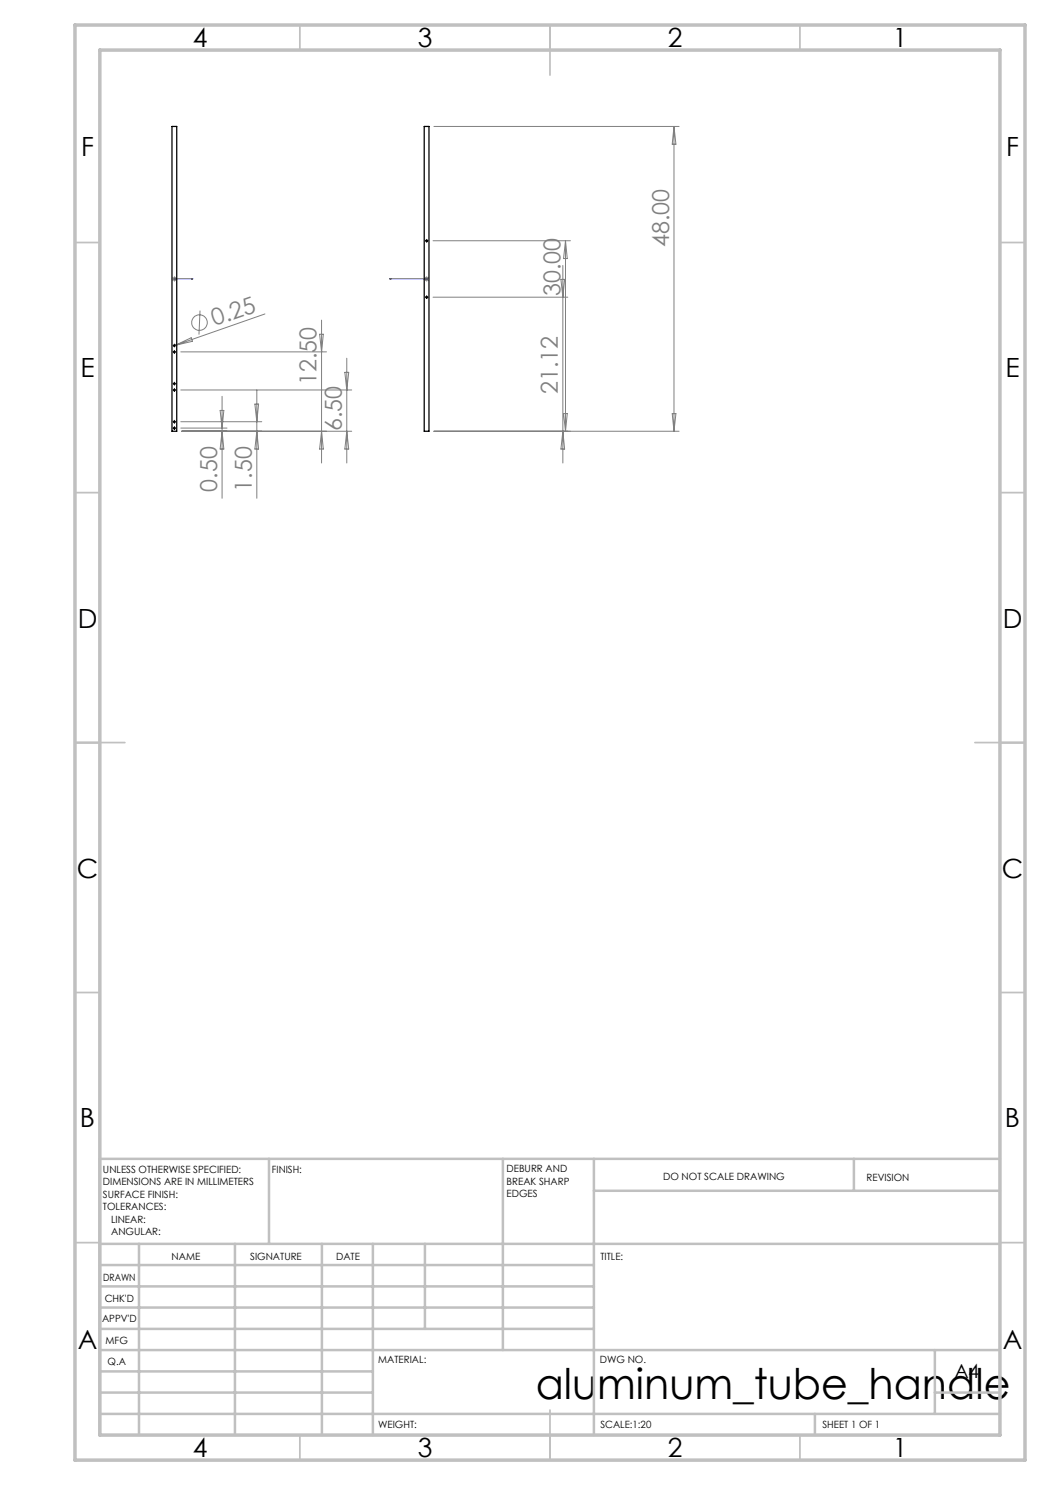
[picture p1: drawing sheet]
<svg xmlns="http://www.w3.org/2000/svg" width="210mm" height="297mm" viewBox="0 0 210 297" stroke-linecap="round" stroke-linejoin="round" font-family="sans-serif">
<g fill="none" stroke="#808080" stroke-width=".2">
<path d="M86.8 25.3h49M134.8 25.3v61M134.8 25.3l.4 3.6h-.8zM34.4 55.8h1M34.5 55.4l.7 .8M34.9 55.3v1M35.2 55.4l-.7 .8M84.8 55.8h1M85 55.4l.7 .8M85.3 55.3v1M85.7 55.4l-.7 .8M86.6 59.4h27"/>
<path d="M86.6 48.2h27.5M112.2 55.9h.7l-.3 3.5zM112.6 53.1v39.5M113.1 48.2v38.1M113.1 48.2l.4 3.5h-.8zM35 69.1l-.3 .1M35 69.1l3.2-1.5 .3 .7zM36.2 78h34.1M36.2 70.4h29.1M40 62.1l-.2 4.8M44.4 79.3v20.4M51.4 78v21.7"/>
<path d="M53 62.8l-18 6.3M63.9 66.8h.8l-.4 3.6zM64.3 64v28.6M69 74.5h.7l-.3 3.5zM69.4 71.6v21M36.2 85.6h9.2M36.2 84.3h16.2M36.3 86.3h34M44 82.1h.8l-.4 3.5zM44.4 86.3l.4 3.5h-.8zM51 80.8h.7l-.3 3.5zM51.4 86.3l.3 3.5h-.7z"/>
<path d="M64.3 86.3l.4 3.5h-.8zM69.4 86.3l.3 3.5h-.7zM112.6 86.3l.3 3.5h-.7zM112.7 82.7h.8l-.4 3.6zM134.4 82.7h.8l-.4 3.6zM135.8 86.3h-49"/>
<circle cx="39.9" cy="64.5" r="1.55"/>
</g>
<path d="M34.8 55.8h.2zM34.9 55.8h.1M34.9 55.8h3.7M38.6 55.8h-.4h.4M77.9 55.8h.4h-.4M77.9 55.8h7.4M85.2 55.8h.2zM85.3 55.8h.1" fill="none" stroke="#00f" stroke-width=".2"/>
<g fill="none" stroke="#000" stroke-width=".2" stroke-dasharray="15.2 1.3 1.3 1.3">
<path d="M85.1 59.4h.1M85.1 48.2h.1M85.3 59.2v-.1M85.3 59.7h.1M85.3 47.9h.1M85.3 48.4h.1M85.6 59.4h.1M85.6 48.2h.1M34.6 69.1h.1M34.6 70.4h.1M34.6 76.7h.1M34.6 78h.1"/>
<path d="M34.9 68.9v-.1M34.9 69.4h.1M34.9 70.1h.1M34.9 70.6v.1M34.9 76.5v-.1M34.9 77h.1M34.9 77.7h.1M34.9 78.2v.1M35.1 69.1h.1M35.1 70.4h.1M35.1 76.7h.1M35.1 78h.1"/>
<path d="M34.6 84.3h.1M34.6 85.6h.1M34.9 84.1h.1M34.9 84.6h.1M34.9 85.4v-.1M34.9 85.9h.1M35.1 84.3h.1M35.1 85.6h.1"/>
</g>
<g fill="none" stroke="#000" stroke-width=".2">
<path d="M85.2 59.4h.2M85.2 48.2h.2M85.3 48v.3M85.3 59.3v.3M34.7 69.1h.3M34.7 70.4h.3M34.7 76.7h.3M34.7 78h.3M34.9 69v.2M34.9 70.3v.2M34.9 76.6v.3M34.9 77.9v.2"/>
<path d="M34.7 84.3h.3M34.7 85.6h.3M34.9 84.2v.3M34.9 85.5v.3"/>
</g>
<g fill="none" stroke="#c0c0c0" stroke-width=".35">
<path d="M60 5v5M110 5v10M160 5v5M15 48.5h5M200 48.5h5M15 98.5h5M200 98.5h5M15 148.5h10M195 148.5h10M15 198.5h5M200 198.5h5M15 248.5h5"/>
<path d="M200 248.5h5M60 287v5M110 282v10M160 287v5"/>
</g>
<g fill="none" stroke="#c0c0c0" stroke-width=".5">
<path d="M53.8 231.8v17M100.6 231.8v38.2M118.8 231.8v55.2M118.8 238.2h81.2M170.8 231.8v6.4M200 231.8h-180v55.2M20 248.8h180M20 257.3h98.8M20 253h98.8M27.8 248.8v38.2M47 248.8v38.2M64.4 248.8v38.2"/>
<path d="M74.6 248.8v38.2M85 248.8v17M20 265.8h98.8M20 261.5h98.8M20 278.5h54.6M20 274.3h54.6M20 270h180M187 278.5h13M187 270v12.8M20 282.8h180M163 282.8v4.2"/>
</g>
<path d="M15 5h190v287h-190zM20 10h180v277h-180z" fill="none" stroke="#c0c0c0" stroke-width=".7"/>
<g fill="#00f">
<path d="M38.2 55.8h.4zM34.8 55.8h.2z"/>
<path d="M85.2 55.8h.2zM77.9 55.8h.4z"/>
</g>
<g fill="none" stroke="#000" stroke-width=".25">
<path d="M34.4 25.3h.9v61h-.9zM84.8 25.3h1v61h-1z"/>
<circle cx="85.3" cy="59.5" r=".16"/>
<circle cx="85.3" cy="48.2" r=".16"/>
<circle cx="34.9" cy="69.1" r=".15"/>
<circle cx="34.9" cy="70.4" r=".15"/>
<circle cx="34.9" cy="78" r=".15"/>
<circle cx="34.9" cy="76.7" r=".15"/>
<circle cx="34.9" cy="85.6" r=".15"/>
<circle cx="34.9" cy="84.4" r=".15"/>
</g>
<text font-size="8.5" x="107.1" y="279.7">aluminum_tube_handle</text>
<g font-size="5.3">
<text x="38.5" y="9.5">4</text>
<text x="83.5" y="9.5">3</text>
<text x="133.6" y="9.5">2</text>
<text x="178.6" y="9.5">1</text>
<text x="16.2" y="31.3">F</text>
<text x="201.2" y="31.3">F</text>
<text x="16.1" y="75.5">E</text>
<text x="201.1" y="75.5">E</text>
<text x="15.5" y="125.5">D</text>
<text x="200.5" y="125.5">D</text>
<text x="15.4" y="175.5">C</text>
<text x="200.4" y="175.5">C</text>
<text x="16" y="225.5">B</text>
<text x="201" y="225.5">B</text>
<text x="15.5" y="269.8">A</text>
<text x="200.5" y="269.8">A</text>
<text x="38.5" y="291.5">4</text>
<text x="83.5" y="291.5">3</text>
<text x="133.6" y="291.5">2</text>
<text x="178.6" y="291.5">1</text>
</g>
<g font-size="4.7" fill="#808080">
<text x="133.8" y="49.5" transform="rotate(-90 133.8 49.5)">48.00</text>
<text x="112.1" y="59.2" transform="rotate(-90 112.1 59.2)">30.00</text>
<text x="42.9" y="65.3" transform="rotate(-19 42.9 65.3)">0.25</text>
<text x="63.3" y="77.1" transform="rotate(-90 63.3 77.1)">12.50</text>
<text x="111.6" y="78.8" transform="rotate(-90 111.6 78.8)">21.12</text>
<text x="68.4" y="86.2" transform="rotate(-90 68.4 86.2)">6.50</text>
<text x="43.4" y="98.3" transform="rotate(-90 43.4 98.3)">0.50</text>
<text x="50.4" y="98.3" transform="rotate(-90 50.4 98.3)">1.50</text>
</g>
<text font-size="3.9" x="190.9" y="275.5">A4</text>
<g font-size="2">
<text x="20.6" y="234.6">UNLESS OTHERWISE SPECIFIED:</text>
<text x="20.6" y="237.1">DIMENSIONS ARE IN MILLIMETERS</text>
<text x="20.6" y="239.6">SURFACE FINISH:</text>
<text x="54.4" y="234.6">FINISH:</text>
<text x="101.3" y="234.5">DEBURR AND</text>
<text x="101.3" y="237">BREAK SHARP</text>
<text x="101.3" y="239.5">EDGES</text>
<text x="132.6" y="236">DO NOT SCALE DRAWING</text>
<text x="173.3" y="236.2">REVISION</text>
<text x="20.6" y="242.1">TOLERANCES:</text>
<text x="22.2" y="244.6">LINEAR:</text>
<text x="22.2" y="247.1">ANGULAR:</text>
<text x="34.3" y="252">NAME</text>
<text x="50" y="251.9">SIGNATURE</text>
<text x="67.2" y="251.9">DATE</text>
<text x="120.1" y="251.9">TITLE:</text>
<text x="20.6" y="256.1">DRAWN</text>
<text x="20.9" y="260.3">CHK'D</text>
<text x="20.4" y="264.4">APPV'D</text>
<text x="21.1" y="268.8">MFG</text>
<text x="21.5" y="273">Q.A</text>
<text x="75.6" y="272.5">MATERIAL:</text>
<text x="120" y="272.5">DWG NO.</text>
<text x="75.6" y="285.5">WEIGHT:</text>
<text x="120.1" y="285.6">SCALE:1:20</text>
<text x="164.5" y="285.6">SHEET 1 OF 1</text>
</g>
</svg>
